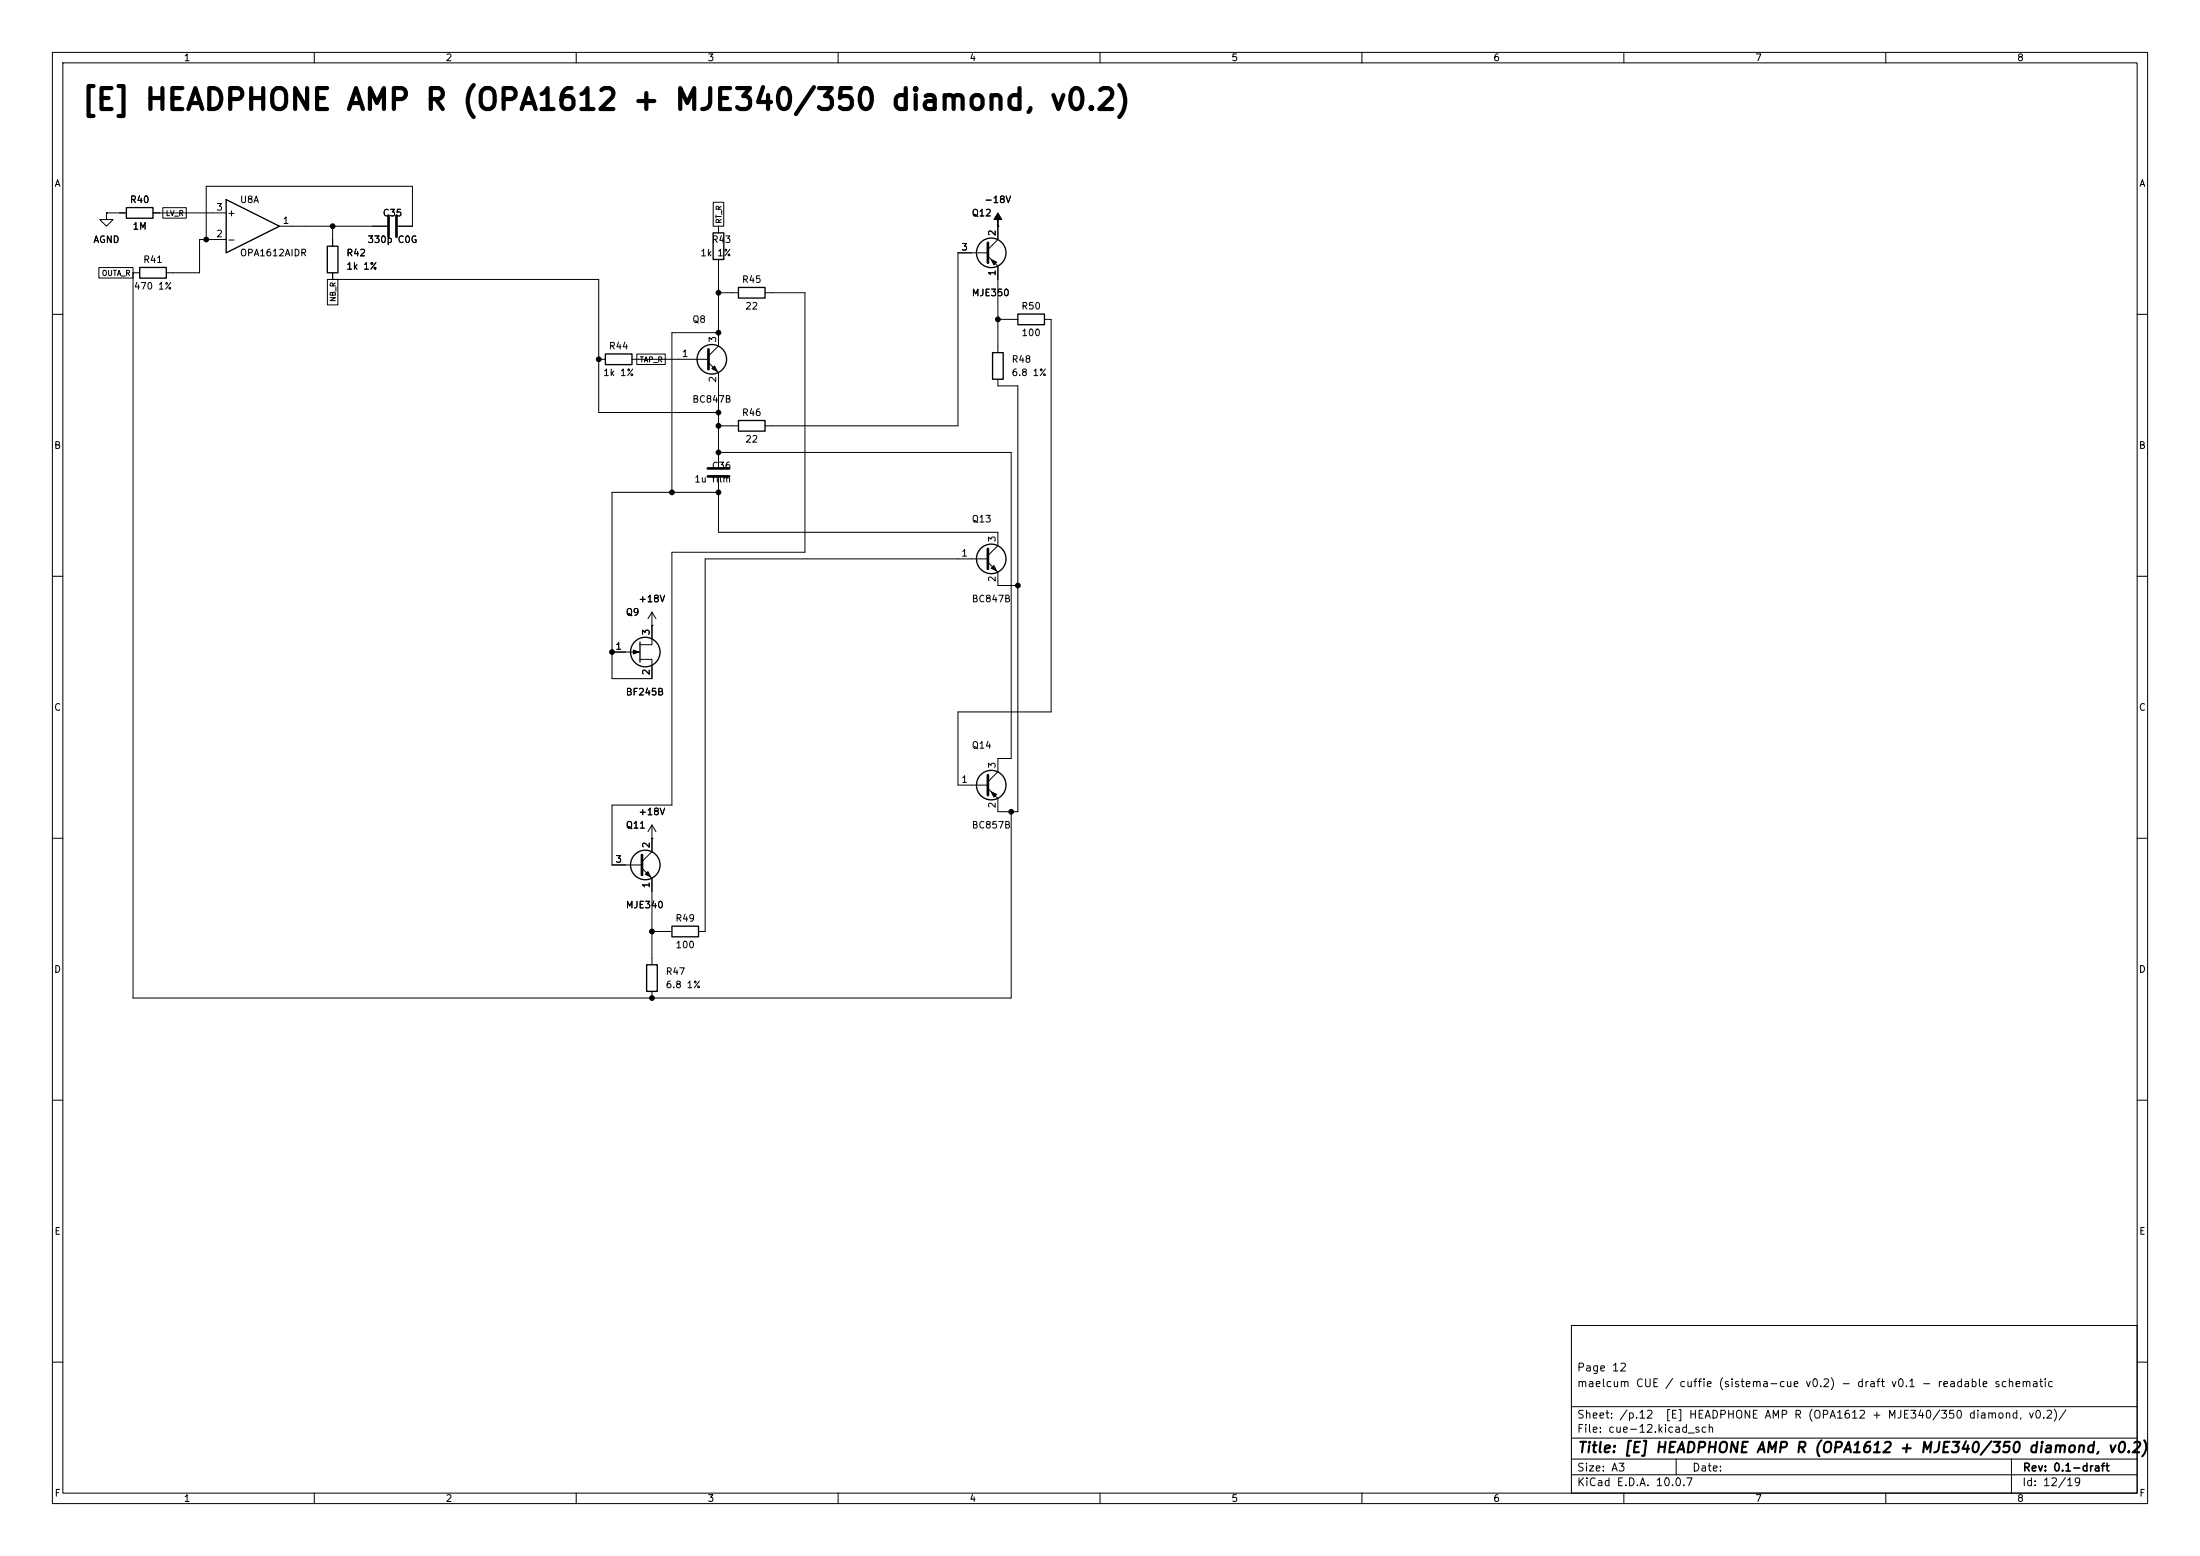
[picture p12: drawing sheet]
<svg xmlns="http://www.w3.org/2000/svg" width="420mm" height="297mm" viewBox="0 0 420 297" stroke-linecap="round" stroke-linejoin="round" font-family="sans-serif">
<g fill="none" stroke="#000" stroke-width=".19">
<path d="M10 10h400v277h-400zM12 12h396v273h-396zM60 10v2M110 10v2M160 10v2M210 10v2M260 10v2M310 10v2M360 10v2M31.1 39.6h4.5v2h-4.5zM136.2 38.6h2v4.6h-2zM18.9 51.1h6.5v2h-6.5z"/>
<path d="M20.3 40.6v1.3h1.3l-1.3 1.3-1.3-1.3h1.3M20.3 40.6h.1M20.3 40.6h3.8M25.4 52.1h1.3M25.4 52.1v138.4h167.6v-35.6M29.2 40.6h14M43.2 45.7h-5.1v6.4h-6.4M53.3 43.2h20.6M62.5 53.3h2v4.9h-2zM63.5 43.2v3.8M63.5 52.1v1.2M63.5 53.3h50.8v25.4h22.9"/>
<path d="M75.9 43.2h2.8v-7.6h-39.3v10.1M137.2 55.9h3.8M137.2 43.2v1.3M137.2 49.5v16.5l-1.9 1.9M146 55.9h7.7v49.5h-25.4v48.3h-11.5v11.4h5.8M188.6 48.3h-5.7v33h-36.9M188.6 48.9l1.9 1.9v16.5M190.5 43.2h.1M190.5 43.2v2.5l-1.9 1.9M10 60h2M114.3 68.6h1.3M120.6 68.6h14.7"/>
<path d="M121.6 67.6h5.4v2h-5.4zM135.3 69.2l1.9 1.9v18.1M137.2 63.5h-8.9v30.5M190.5 72.4v1.3h3.8v81.2h-3.8v-2.5l-1.9-1.9M190.5 61h3.8M199.4 61h1.3v74.9h-17.8v14h5.7M408 60h2M137.2 94h-20.4v35.5h7.7v-3.6h-2.3M137.2 91.2v10.4h53.3v2.5l-1.9 1.9M137.2 86.4h55.8v58.4h-2.5v2.5l-1.9 1.9M137.2 81.3h3.8M10 110h2"/>
<path d="M124.5 116.8v6.3h-2.3M124.5 119.4h.1M124.5 116.8l-.8 1.3M124.5 116.8l.7 1.3M188.6 107.3l1.9 1.9v2.6h3.8M188.6 106.7h-54v71.1h-1.3M408 110h2M116.8 124.5h5.4M10 160h2M124.5 157.5l-.8 1.3M124.5 157.5l.7 1.3M124.5 157.5v5.1l-1.9 1.9"/>
<path d="M408 160h2M122.6 165.7l1.9 1.9v16.6M124.5 160h.1M124.5 177.8h3.8M124.5 189.2v1.3M10 210h2M408 210h2M300 253h108v32h-108zM10 260h2M300 278.5h108M300 274.5h108M300 268.5h108"/>
<path d="M320 278.5v3M384 278.5v6.5M408 260h2M60 285v2M110 285v2M160 285v2M210 285v2M260 285v2M300 281.5h108M310 285v2M360 285v2"/>
</g>
<path d="M74.2 41.1v4.1M75.7 41.1v4.1M188.6 46.4v3.8M135.3 66.7v3.8M135.1 90.9h4.1M135.1 89.4h4.1M188.6 104.8v3.8M188.6 148v3.8M122.6 163.2v3.8" fill="none" stroke="#000" stroke-width=".51"/>
<g fill="none" stroke="#000" stroke-width=".25">
<path d="M24.1 39.6h5.1v2.1h-5.1zM43.2 38.1l10.1 5.1-10.1 5.1zM26.7 51.1h5v2h-5zM62.5 47h2v5.1h-2zM136.1 44.5h2.1v5h-2.1zM141 54.9h5v2h-5zM194.3 59.9h5.1v2.1h-5.1zM115.6 67.6h5v2h-5zM189.5 67.3h2v5.1h-2zM141 80.3h5v2h-5zM122.2 122.6v3.8M128.3 176.8h5v2h-5z"/>
<path d="M123.4 184.2h2.1v5h-2.1z"/>
<circle cx="189.2" cy="48.3" r="2.82"/>
<circle cx="135.9" cy="68.6" r="2.82"/>
<circle cx="189.2" cy="106.7" r="2.82"/>
<circle cx="123.2" cy="124.5" r="2.82"/>
<circle cx="189.2" cy="149.9" r="2.82"/>
<circle cx="123.2" cy="165.1" r="2.82"/>
</g>
<g fill="#000" stroke="#000" stroke-width=".19">
<path d="M189.2 49.5l1 .5-.5 .5zM190.5 40.6l.8 1.3h-.8v1.3v-1.3h-.8zM135.9 70.4l.5-.5 .5 1zM189.2 108.5l.5-.5 .5 1zM120.9 124.1l1 .4-1 .3zM189.2 151.1l1 .5-.5 .5zM123.2 166.9l.5-.5 .5 1z"/>
<circle cx="39.4" cy="45.7" r=".46"/>
<circle cx="63.5" cy="43.2" r=".46"/>
<circle cx="137.2" cy="55.9" r=".46"/>
<circle cx="114.3" cy="68.6" r=".46"/>
<circle cx="137.2" cy="63.5" r=".46"/>
<circle cx="137.2" cy="78.7" r=".46"/>
<circle cx="190.5" cy="61" r=".46"/>
<circle cx="128.3" cy="94" r=".46"/>
<circle cx="137.2" cy="81.3" r=".46"/>
<circle cx="137.2" cy="86.4" r=".46"/>
<circle cx="137.2" cy="94" r=".46"/>
<circle cx="194.3" cy="111.8" r=".46"/>
<circle cx="116.8" cy="124.5" r=".46"/>
<circle cx="193" cy="154.9" r=".46"/>
<circle cx="124.5" cy="177.8" r=".46"/>
<circle cx="124.5" cy="190.5" r=".46"/>
</g>
<text font-size="4" x="15.4" y="22">[E] HEADPHONE AMP R (OPA1612 + MJE340/350 diamond, v0.2)</text>
<text font-size="2" x="301" y="277.8">Title: [E] HEADPHONE AMP R (OPA1612 + MJE340/350 diamond, v0.2)</text>
<g font-size="1.5">
<text x="300.9" y="262.1">Page 12</text>
<text x="300.9" y="265.1">maelcum CUE / cuffie (sistema-cue v0.2) - draft v0.1 - readable schematic</text>
<text x="300.9" y="273.8">File: cue-12.kicad_sch</text>
<text x="300.9" y="271.1">Sheet: /p.12</text>
<text x="317.8" y="271.1">[E] HEADPHONE AMP R (OPA1612 + MJE340/350 diamond, v0.2)/</text>
<text x="300.9" y="281.2">Size: A3</text>
<text x="322.9" y="281.2">Date:</text>
<text x="386" y="281.2">Rev: 0.1-draft</text>
<text x="300.9" y="284">KiCad E.D.A. 10.0.7</text>
<text x="385.9" y="284">Id: 12/19</text>
</g>
<g font-size="1.3">
<text x="35" y="12">1</text>
<text x="85" y="12">2</text>
<text x="135" y="12">3</text>
<text x="185" y="12">4</text>
<text x="235" y="12">5</text>
<text x="285" y="12">6</text>
<text x="335" y="12">7</text>
<text x="385" y="12">8</text>
<text x="10.3" y="36">A</text>
<text x="408.3" y="36">A</text>
<text x="24.7" y="39.1">R40</text>
<text x="41.2" y="40.5">3</text>
<text x="43.3" y="41.6">+</text>
<text x="45.7" y="39.1">U8A</text>
<text x="73" y="41.6">C35</text>
<text x="185.4" y="41.6">Q12</text>
<text x="187.8" y="39.1">-18V</text>
<text x="17.7" y="46.7">AGND</text>
<text x="25.2" y="44.1">1M</text>
<text x="41.2" y="45.6">2</text>
<text x="43.3" y="46.7">-</text>
<text x="53.9" y="43">1</text>
<text x="70.1" y="46.7">330p C0G</text>
<text x="135.8" y="46.7">R43</text>
<text x="190.4" y="45.2" transform="rotate(-90 190.4 45.2)">2</text>
<text x="27.2" y="50.5">R41</text>
<text x="45.7" y="49.2">OPA1612AIDR</text>
<text x="66" y="49.2">R42</text>
<text x="66" y="51.8">1k 1%</text>
<text x="133.6" y="49.2">1k</text>
<text x="136.8" y="49.2">1%</text>
<text x="183.4" y="48.1">3</text>
<text x="190.4" y="52.8" transform="rotate(-90 190.4 52.8)">1</text>
<text x="25.5" y="55.6">470 1%</text>
<text x="141.5" y="54.3">R45</text>
<text x="142.2" y="59.4">22</text>
<text x="185.4" y="56.8">MJE350</text>
<text x="194.9" y="59.4">R50</text>
<text x="132.1" y="61.9">Q8</text>
<text x="137" y="65.5" transform="rotate(-90 137 65.5)">3</text>
<text x="194.9" y="64.5">100</text>
<text x="116.1" y="67">R44</text>
<text x="130.1" y="68.4">1</text>
<text x="193" y="69.5">R48</text>
<text x="115" y="72.1">1k 1%</text>
<text x="132.1" y="77.2">BC847B</text>
<text x="137" y="73.1" transform="rotate(-90 137 73.1)">2</text>
<text x="193" y="72.1">6.8 1%</text>
<text x="141.5" y="79.7">R46</text>
<text x="10.2" y="86">B</text>
<text x="135.8" y="89.9">C36</text>
<text x="142.2" y="84.8">22</text>
<text x="408.2" y="86">B</text>
<text x="132.4" y="92.4">1u film</text>
<text x="185.4" y="100">Q13</text>
<text x="183.4" y="106.5">1</text>
<text x="190.4" y="103.6" transform="rotate(-90 190.4 103.6)">3</text>
<text x="190.4" y="111.2" transform="rotate(-90 190.4 111.2)">2</text>
<text x="119.4" y="117.8">Q9</text>
<text x="121.8" y="115.3">+18V</text>
<text x="185.4" y="115.3">BC847B</text>
<text x="117.4" y="124.3">1</text>
<text x="124.3" y="121.4" transform="rotate(-90 124.3 121.4)">3</text>
<text x="124.3" y="129" transform="rotate(-90 124.3 129)">2</text>
<text x="10.2" y="136">C</text>
<text x="119.4" y="133">BF245B</text>
<text x="408.2" y="136">C</text>
<text x="185.4" y="143.2">Q14</text>
<text x="183.4" y="149.7">1</text>
<text x="190.4" y="146.8" transform="rotate(-90 190.4 146.8)">3</text>
<text x="121.8" y="155.9">+18V</text>
<text x="190.4" y="154.4" transform="rotate(-90 190.4 154.4)">2</text>
<text x="119.4" y="158.4">Q11</text>
<text x="185.4" y="158.4">BC857B</text>
<text x="117.4" y="165">3</text>
<text x="124.3" y="162" transform="rotate(-90 124.3 162)">2</text>
<text x="119.4" y="173.7">MJE340</text>
<text x="124.3" y="169.6" transform="rotate(-90 124.3 169.6)">1</text>
<text x="128.8" y="176.2">R49</text>
<text x="10.2" y="186">D</text>
<text x="128.9" y="181.3">100</text>
<text x="408.2" y="186">D</text>
<text x="127" y="186.4">R47</text>
<text x="127" y="188.9">6.8 1%</text>
<text x="10.3" y="236">E</text>
<text x="408.3" y="236">E</text>
<text x="10.3" y="286">F</text>
<text x="35" y="287">1</text>
<text x="85" y="287">2</text>
<text x="135" y="287">3</text>
<text x="185" y="287">4</text>
<text x="235" y="287">5</text>
<text x="285" y="287">6</text>
<text x="335" y="287">7</text>
<text x="385" y="287">8</text>
<text x="408.3" y="286">F</text>
</g>
<g font-size="1">
<text x="31.6" y="41.5">LV_R</text>
<text x="138" y="42.8" transform="rotate(-90 138 42.8)">RT_R</text>
<text x="19.3" y="52.9">OUTA_R</text>
<text x="64.3" y="57.7" transform="rotate(-90 64.3 57.7)">NB_R</text>
<text x="122" y="69.4">TAP_R</text>
</g>
</svg>
